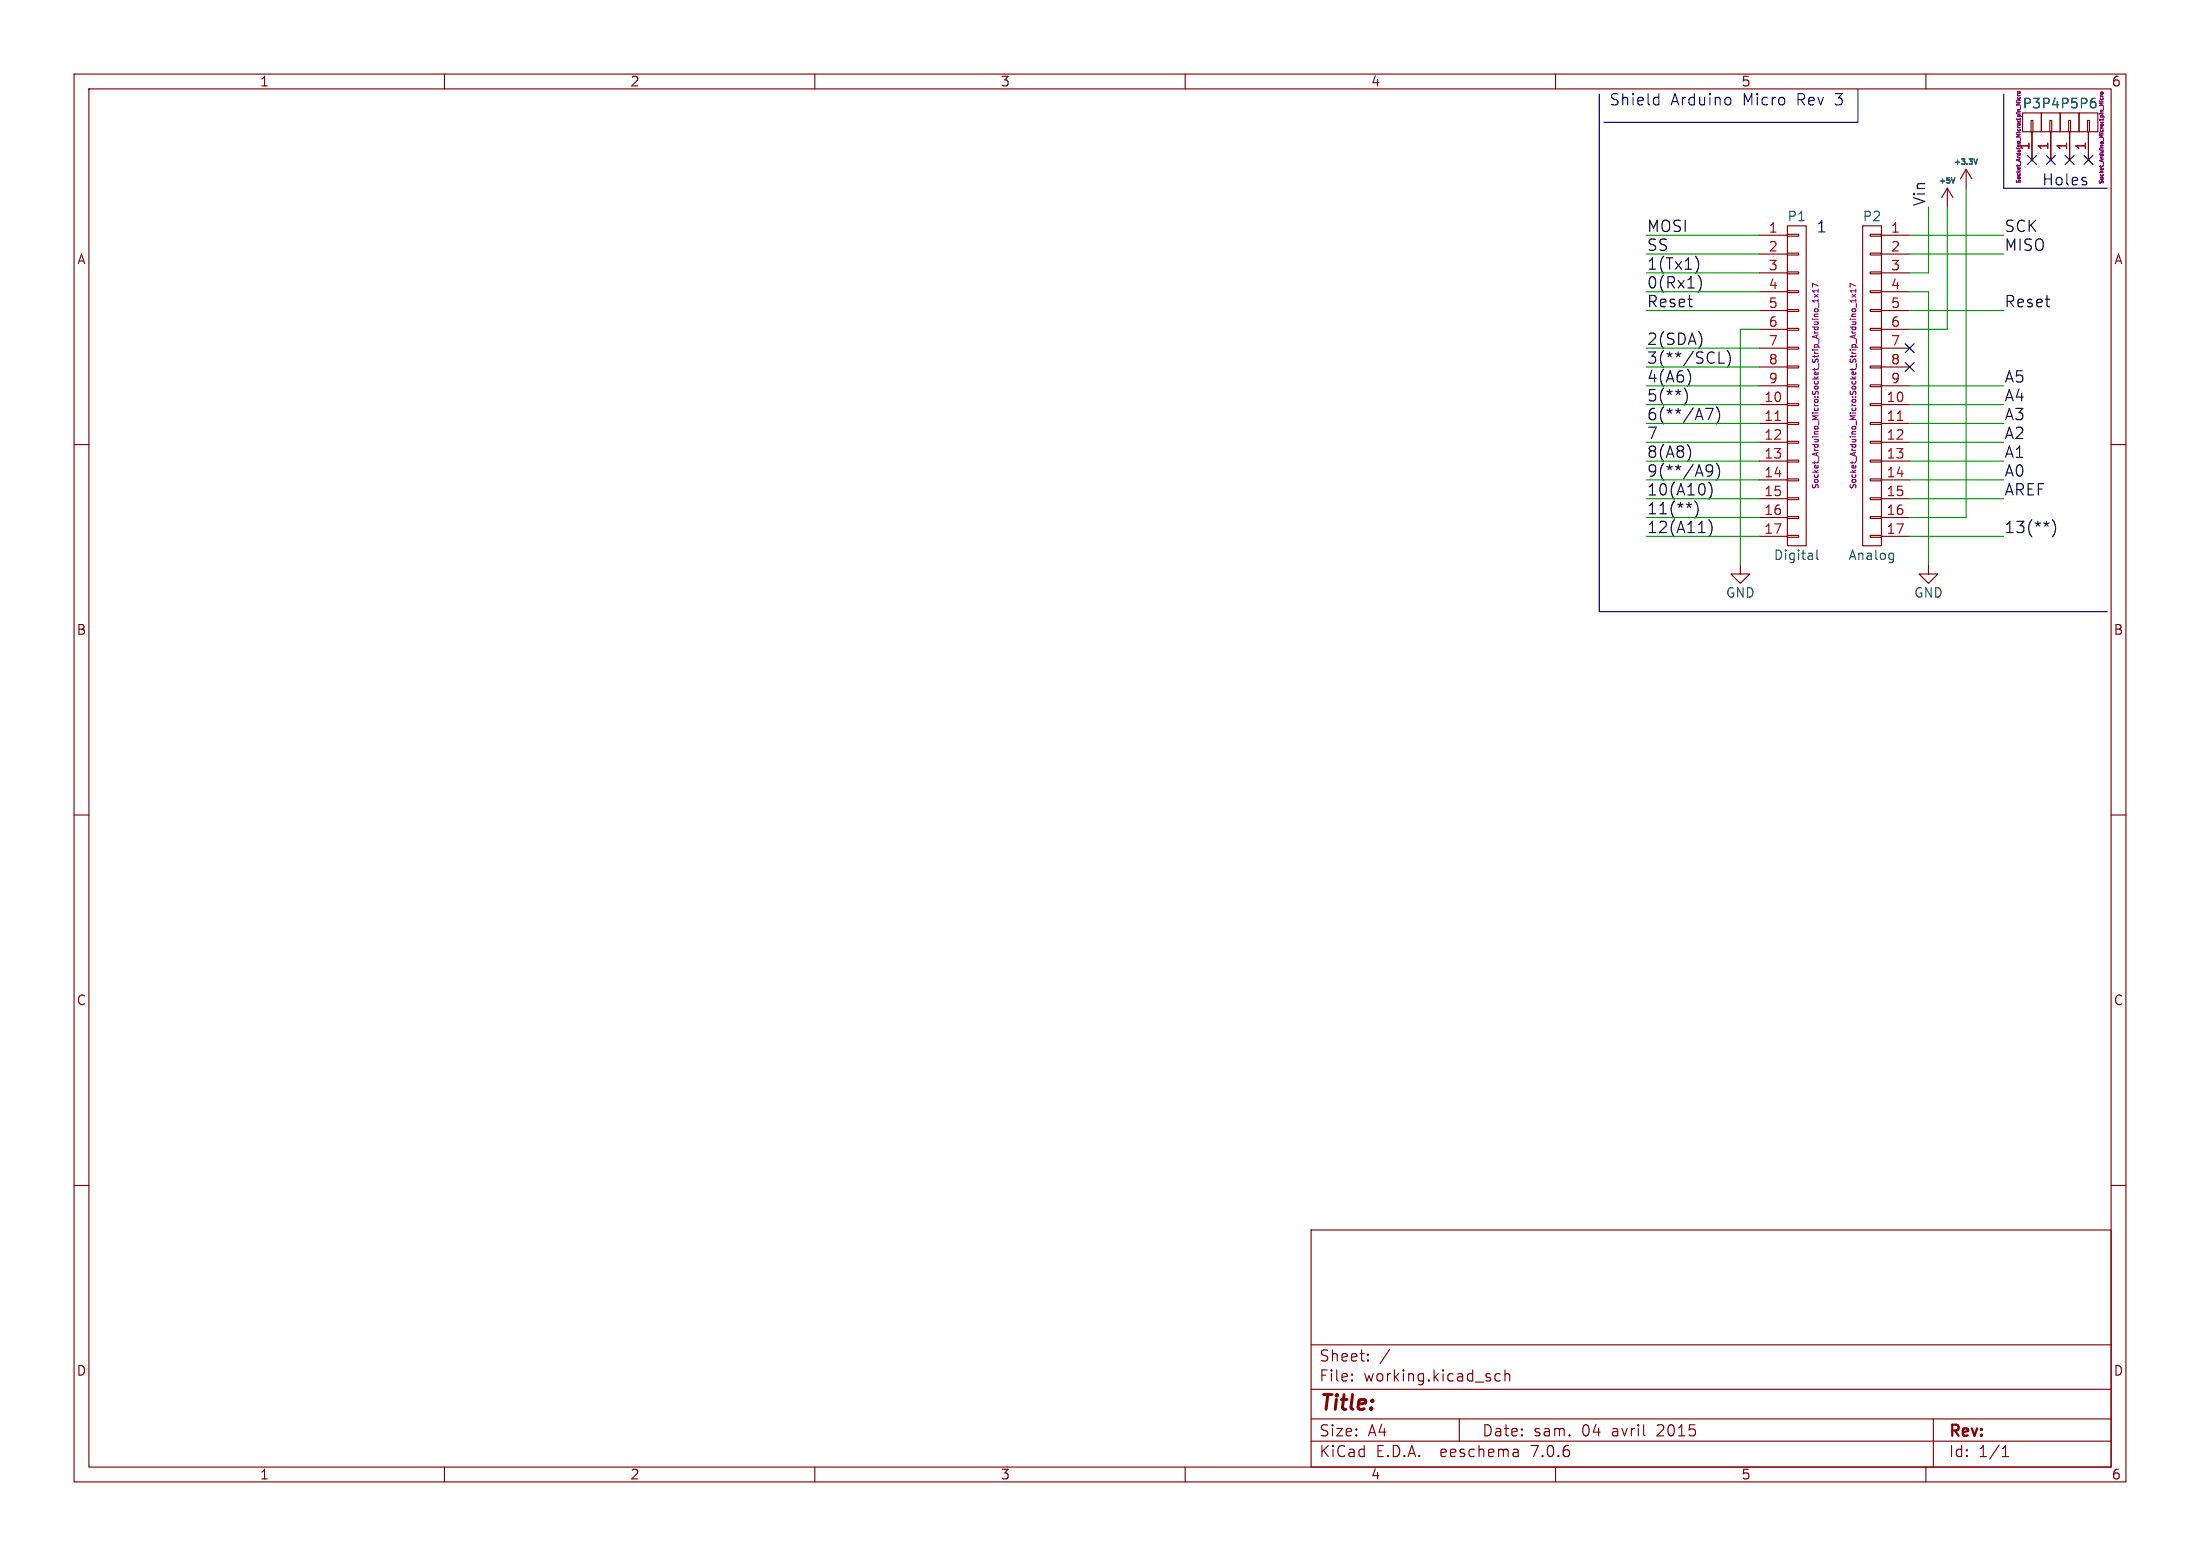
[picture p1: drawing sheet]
<svg xmlns="http://www.w3.org/2000/svg" width="297mm" height="210mm" viewBox="0 0 297 210" stroke-linecap="round" stroke-linejoin="round" font-family="sans-serif">
<g fill="none" stroke="#840000" stroke-width=".15">
<path d="M10 10h277v190h-277zM12 12h273v186h-273zM60 10v2M110 10v2M160 10v2M210 10v2M260 10v2M273 15.2h2.6v2.6h-2.6zM274.2 16.3h.2v1.5h-.2zM274.3 17.8v3.8M275.6 15.2h2.5v2.6h-2.5zM276.7 16.3h.3v1.5h-.3z"/>
<path d="M276.9 17.8v3.8M278.1 15.2h2.6v2.6h-2.6zM279.3 16.3h.2v1.5h-.2zM279.4 17.8v3.8M280.7 15.2h2.5v2.6h-2.5zM281.8 16.3h.3v1.5h-.3zM281.9 17.8v3.8M237.5 31.8h3.8M237.5 34.3h3.8M237.5 36.8h3.8M237.5 39.4h3.8M241.3 39.2h1.5v.3h-1.5z"/>
<path d="M241.3 36.7h1.5v.3h-1.5zM241.3 34.2h1.5v.2h-1.5zM241.3 31.6h1.5v.3h-1.5zM241.3 30.5h2.5v43.2h-2.5zM251.5 30.5h2.5v43.2h-2.5zM252.5 39.2h1.5v.3h-1.5zM252.5 36.7h1.5v.3h-1.5zM252.5 34.2h1.5v.2h-1.5zM252.5 31.6h1.5v.3h-1.5zM254 31.8h3.8M254 34.3h3.8M254 36.8h3.8"/>
<path d="M254 39.4h3.8M262.9 25.4l-.8 1.3M262.9 25.4v2.5M262.9 25.4l.8 1.3M265.4 22.9l-.7 1.2M265.4 22.9v2.5M265.4 22.9l.8 1.2M10 60h2M237.5 54.6h3.8M237.5 57.2h3.8M237.5 59.7h3.8M237.5 41.9h3.8"/>
<path d="M237.5 44.5h3.8M237.5 47h3.8M237.5 49.5h3.8M237.5 52.1h3.8M241.3 59.6h1.5v.2h-1.5zM241.3 57h1.5v.3h-1.5zM241.3 54.5h1.5v.2h-1.5zM241.3 51.9h1.5v.3h-1.5zM241.3 49.4h1.5v.3h-1.5zM241.3 46.9h1.5v.2h-1.5zM241.3 44.3h1.5v.3h-1.5zM241.3 41.8h1.5v.2h-1.5z"/>
<path d="M252.5 59.6h1.5v.2h-1.5zM252.5 57h1.5v.3h-1.5zM252.5 54.5h1.5v.2h-1.5zM252.5 51.9h1.5v.3h-1.5zM252.5 49.4h1.5v.3h-1.5zM252.5 46.9h1.5v.2h-1.5zM252.5 44.3h1.5v.3h-1.5zM252.5 41.8h1.5v.2h-1.5zM254 54.6h3.8M254 57.2h3.8M254 59.7h3.8M254 41.9h3.8"/>
<path d="M254 44.5h3.8M254 47h3.8M254 49.5h3.8M254 52.1h3.8M285 60h2M234.9 76.2v1.3h1.3l-1.3 1.2-1.2-1.2h1.2M237.5 62.2h3.8M237.5 64.8h3.8M237.5 67.3h3.8M237.5 69.9h3.8M237.5 72.4h3.8M241.3 72.3h1.5v.2h-1.5z"/>
<path d="M241.3 69.7h1.5v.3h-1.5zM241.3 67.2h1.5v.2h-1.5zM241.3 64.6h1.5v.3h-1.5zM241.3 62.1h1.5v.3h-1.5zM252.5 72.3h1.5v.2h-1.5zM252.5 69.7h1.5v.3h-1.5zM252.5 67.2h1.5v.2h-1.5zM252.5 64.6h1.5v.3h-1.5zM252.5 62.1h1.5v.3h-1.5zM254 62.2h3.8M254 64.8h3.8M254 67.3h3.8"/>
<path d="M254 69.9h3.8M254 72.4h3.8M260.3 76.2v1.3h1.3l-1.3 1.2-1.2-1.2h1.2M10 110h2M285 110h2M10 160h2M285 160h2M177 166h108v32h-108zM60 198v2M110 198v2M160 198v2M177 194.5h108"/>
<path d="M177 191.5h108M177 187.5h108M177 181.5h108M182.5 186.3h.1l-.1 .1M182.5 186.3v.1M182.5 185.5v.1M182.5 185.5h.1l-.1 .1M184.7 183.6v.1M184.7 183.6h-.1l.1 .1M184.7 182.8v.1M184.7 182.8h-.1l.1 .1M187.6 182.1l-1.3 2"/>
<path d="M197 191.5v3M202.5 185.5l-.4-.1-.3 .3v.4l.2 .2 .1 .1 .4-.1M203.2 185.5a.37 .37 0 0 1 .6 .1v.8M203.2 184.9v1.5M204.9 195.7l.1 .9M205 196.5l-.2 .1M205 196h-.2M210 198v2M260 198v2M261 191.5v6.5M270.3 196.6h.9M270.3 195.5l.4-.4v1.5"/>
</g>
<path d="M263.9 24l-.2 .7M266.5 21.5l.2 .7 .3-.7M245.3 74.2v1.1l.2 .2M255.2 74.7h.4M255.6 74.7v1l-.2 .2M255.6 75.4l-.4 .1" fill="none" stroke="#006464" stroke-width=".15"/>
<path d="M239.6 56.7h.8M256.1 56.7h.8" fill="none" stroke="#a90000" stroke-width=".15"/>
<g fill="none" stroke="#840084" stroke-width=".15">
<path d="M244.9 39.7l.6 .4M245.5 39v.5M245.5 39.7l-.6 .4M245.5 39.2h-.8l.2 .3M245.5 38.6l-.8-.3v.5M250 39.7l.5 .4M250.5 39.2h-.7l.2 .3M250.5 39v.5M250.5 39.7l-.5 .4M250.5 38.6l-.7-.3v.5M245 41.7h.4M245.5 40.4v.4"/>
<path d="M245.5 40.6h-.8l.2 .2M245.5 40.9v.6M250.1 41.7h.4M250.5 40.6h-.7l.2 .2M250.5 40.4v.4M250.6 40.9v.6"/>
</g>
<g fill="none" stroke="#840084" stroke-width=".14">
<path d="M272.2 13.6h.1M272.4 13.6h.3M272.4 12.8l.1 .1M272.4 12.9h.3M272.4 13.1v.2l.2 .1M272.4 12.4h.2l.1 .1-.2 .1zM272.7 13.8h-.5l.4 .2M283.4 13.7h.1M283.6 13.7h.3M283.6 12.8l.1 .2M283.6 13h.3M283.6 13.2l.1 .3 .2-.1v-.2"/>
<path d="M283.6 12.5l.2-.1 .1 .2-.2 .1zM283.9 13.9h-.5l.4 .2"/>
</g>
<g fill="none" stroke="#0f0f0f" stroke-width=".15">
<path d="M229 34.7a1.79 1.79 0 0 1 0 2.1M229.2 37.1a1.75 1.75 0 0 1 0 2.3M227.6 52.8a1.8 1.8 0 0 1-.2 1.8M228.1 50.3a1.81 1.81 0 0 1-.1 1.6M230.3 55.1h1l-.7 1.5M231.7 54.9a1.75 1.75 0 0 1 0 2.3M232.1 47.5v1.5h.7M233.2 47.3a1.75 1.75 0 0 1 0 2.3M228 60.3l.1 .1a1.81 1.81 0 0 1-.1 1.6M228.4 68l-.4 .2M229.1 68a1.8 1.8 0 0 1-.2 1.9M230.7 70.1a1.75 1.75 0 0 1 0 2.4"/>
<path d="M230.7 65.1a1.75 1.75 0 0 1 0 2.3M231.2 63.4l-.3 .3h-.3l-.3-.3v-.4l.2-.2 .4-.1 .2 .2a1.01 1.01 0 0 1-.3 1.4h-.3M231.7 62.5a1.75 1.75 0 0 1 0 2.3M276.6 70.6l-.3 .1M277.1 70.1a1.74 1.74 0 0 1 0 2.4"/>
</g>
<path d="M215.9 12.7v69.9h68.6M223.5 13.1l.4 .1M223.9 12.6v1.6M223.9 14.1l-.4 .1M233.4 13.1l.3 .3v.5l-.3 .3M250.8 12.1v4.4h-34.3M270.5 12.7v12.7h14M281.6 24.5l.1 .2-.1 .2" fill="none" stroke="#0000c2" stroke-width=".15"/>
<g fill="none" stroke="#009600" stroke-width=".15">
<path d="M222.2 31.8h15.3M222.2 39.4h15.3M222.2 34.3h15.3M222.2 36.8h15.3M257.8 39.4h2.5v36.8M257.8 31.8h12.7M257.8 34.3h12.7M260.3 27.9v8.9h-2.5M262.9 27.9v16.6h-5.1M265.4 25.4v44.5h-7.6M222.2 54.6h15.3M222.2 57.2h15.3"/>
<path d="M222.2 59.7h15.3M222.2 41.9h15.3M222.2 49.5h15.3M222.2 47h15.3M222.2 52.1h15.3M237.5 44.5h-2.6v31.7M257.8 54.6h12.7M257.8 57.2h12.7M257.8 59.7h12.7M257.8 41.9h12.7M257.8 52.1h12.7M222.2 62.2h15.3"/>
<path d="M222.2 64.8h15.3M222.2 67.3h15.3M222.2 69.9h15.3M222.2 72.4h15.3M257.8 62.2h12.7M257.8 64.8h12.7M257.8 67.3h12.7M257.8 72.4h12.7"/>
</g>
<path d="M273.7 21l1.2 1.2M274.9 21l-1.2 1.2M276.3 21l1.2 1.2M277.5 21l-1.2 1.2M278.8 21l1.2 1.2M280 21l-1.2 1.2M281.3 21l1.2 1.2M282.5 21l-1.2 1.2M257.2 48.9l1.2 1.2M257.2 46.4l1.2 1.2M258.4 48.9l-1.2 1.2M258.4 46.4l-1.2 1.2" fill="none" stroke="#000084" stroke-width=".15"/>
<text font-size="2.8" fill="#840000" x="178" y="190.9">Title:</text>
<g font-size="2.1" fill="#0000c2">
<text x="217.2" y="14.4">Shield</text>
<text x="225.5" y="14.4">Arduino</text>
<text x="235.3" y="14.4">Micro</text>
<text x="242.7" y="14.4">Rev</text>
<text x="248" y="14.4">3</text>
<text x="275.6" y="25.2">Holes</text>
<text x="245.1" y="31.5">1</text>
</g>
<g font-size="2.1" fill="#0f0f0f">
<text x="260" y="27.9" transform="rotate(-90 260 27.9)">Vin</text>
<text x="222.2" y="31.4">MOSI</text>
<text x="222.2" y="34">SS</text>
<text x="270.5" y="34">MISO</text>
<text x="270.5" y="31.4">SCK</text>
<text x="222.2" y="41.6">Reset</text>
<text x="222.2" y="36.5">1(Tx1)</text>
<text x="222.2" y="39.1">0(Rx1)</text>
<text x="270.5" y="41.6">Reset</text>
<text x="222.2" y="46.7">2(SDA)</text>
<text x="222.2" y="51.8">4(A6)</text>
<text x="222.2" y="49.2">3(**/SCL)</text>
<text x="270.5" y="51.8">A5</text>
<text x="222.2" y="54.3">5(**)</text>
<text x="222.2" y="56.8">6(**/A7)</text>
<text x="222.2" y="59.4">7</text>
<text x="270.5" y="59.4">A2</text>
<text x="270.5" y="54.3">A4</text>
<text x="270.5" y="56.8">A3</text>
<text x="222.2" y="61.9">8(A8)</text>
<text x="222.2" y="64.5">9(**/A9)</text>
<text x="270.5" y="61.9">A1</text>
<text x="270.5" y="64.5">A0</text>
<text x="222.2" y="69.5">11(**)</text>
<text x="222.2" y="67">10(A10)</text>
<text x="270.5" y="67">AREF</text>
<text x="222.2" y="72.1">12(A11)</text>
<text x="270.5" y="72.1">13(**)</text>
</g>
<g font-size="2.1" fill="#840000">
<text x="178" y="184">Sheet:</text>
<text x="178" y="186.7">File:</text>
<text x="184.1" y="186.7">working.kicad_sch</text>
<text x="178" y="196.9">KiCad</text>
<text x="178" y="194.1">Size:</text>
<text x="184.7" y="194.1">A4</text>
<text x="185.7" y="196.9">E.D.A.</text>
<text x="194.6" y="196.9">eeschema</text>
<text x="200" y="194.1">Date:</text>
<text x="207" y="196.9">7.0.6</text>
<text x="207" y="194.1">sam.</text>
<text x="213.6" y="194.1">04</text>
<text x="217.8" y="194.1">avril</text>
<text x="224" y="194.1">2015</text>
<text x="263" y="194.3">Rev:</text>
<text x="263" y="196.9">Id:</text>
<text x="267.1" y="196.9">1/1</text>
</g>
<g font-size="1.8" fill="#840000">
<text x="35" y="11.9">1</text>
<text x="85" y="11.9">2</text>
<text x="135" y="11.9">3</text>
<text x="185" y="11.9">4</text>
<text x="235" y="11.9">5</text>
<text x="285" y="11.9">6</text>
<text x="10.3" y="35.9">A</text>
<text x="285.3" y="35.9">A</text>
<text x="10.3" y="85.9">B</text>
<text x="285.3" y="85.9">B</text>
<text x="10.3" y="135.9">C</text>
<text x="285.3" y="135.9">C</text>
<text x="10.3" y="185.9">D</text>
<text x="285.3" y="185.9">D</text>
<text x="35" y="199.9">1</text>
<text x="85" y="199.9">2</text>
<text x="135" y="199.9">3</text>
<text x="185" y="199.9">4</text>
<text x="235" y="199.9">5</text>
<text x="285" y="199.9">6</text>
</g>
<g font-size="1.8" fill="#006464">
<text x="273" y="14.8">P3 P4 P5 P6</text>
<text x="241.2" y="30.1">P1</text>
<text x="251.4" y="30.1">P2</text>
<text x="239.4" y="75.8">Digital</text>
<text x="249.5" y="75.8">Analog</text>
<text x="232.9" y="80.9">GND</text>
<text x="258.3" y="80.9">GND</text>
</g>
<g font-size="1.8" fill="#a90000">
<text x="274.1" y="20.4" transform="rotate(-90 274.1 20.4)">1</text>
<text x="276.6" y="20.4" transform="rotate(-90 276.6 20.4)">1</text>
<text x="279.1" y="20.4" transform="rotate(-90 279.1 20.4)">1</text>
<text x="281.7" y="20.4" transform="rotate(-90 281.7 20.4)">1</text>
<text x="238.7" y="31.5">1</text>
<text x="238.7" y="34">2</text>
<text x="255.2" y="31.5">1</text>
<text x="255.2" y="34">2</text>
<text x="238.7" y="36.6">3</text>
<text x="238.7" y="39.1">4</text>
<text x="238.7" y="41.7">5</text>
<text x="255.2" y="36.6">3</text>
<text x="255.2" y="39.1">4</text>
<text x="255.2" y="41.7">5</text>
<text x="238.7" y="44.2">6</text>
<text x="238.7" y="46.7">7</text>
<text x="255.2" y="44.2">6</text>
<text x="255.2" y="46.7">7</text>
<text x="238.7" y="49.3">8</text>
<text x="238.7" y="51.8">9</text>
<text x="255.2" y="49.3">8</text>
<text x="255.2" y="51.8">9</text>
<text x="238.1" y="54.4">10</text>
<text x="238.1" y="56.9">11</text>
<text x="238.1" y="59.4">12</text>
<text x="254.6" y="54.4">10</text>
<text x="254.6" y="56.9">11</text>
<text x="254.6" y="59.4">12</text>
<text x="238.1" y="62">13</text>
<text x="238.1" y="64.5">14</text>
<text x="254.6" y="62">13</text>
<text x="254.6" y="64.5">14</text>
<text x="238.1" y="67.1">15</text>
<text x="238.1" y="69.6">16</text>
<text x="254.6" y="67.1">15</text>
<text x="254.6" y="69.6">16</text>
<text x="238.1" y="72.1">17</text>
<text x="254.6" y="72.1">17</text>
</g>
<g font-size="1.1" fill="#840084">
<text x="245.7" y="66.1" transform="rotate(-90 245.7 66.1)">Socket_Arduino_Micro:Socket_Strip_Arduino_1x17</text>
<text x="250.8" y="66.1" transform="rotate(-90 250.8 66.1)">Socket_Arduino_Micro:Socket_Strip_Arduino_1x17</text>
</g>
<g font-size="1" fill="#006464">
<text x="263.7" y="22.4">+3.3V</text>
<text x="261.6" y="25">+5V</text>
</g>
<g font-size=".7" fill="#840084">
<text x="272.9" y="24.9" transform="rotate(-90 272.9 24.9)">Socket_Arduino_Micro:1pin_Micro</text>
<text x="284.1" y="24.9" transform="rotate(-90 284.1 24.9)">Socket_Arduino_Micro:1pin_Micro</text>
</g>
</svg>
